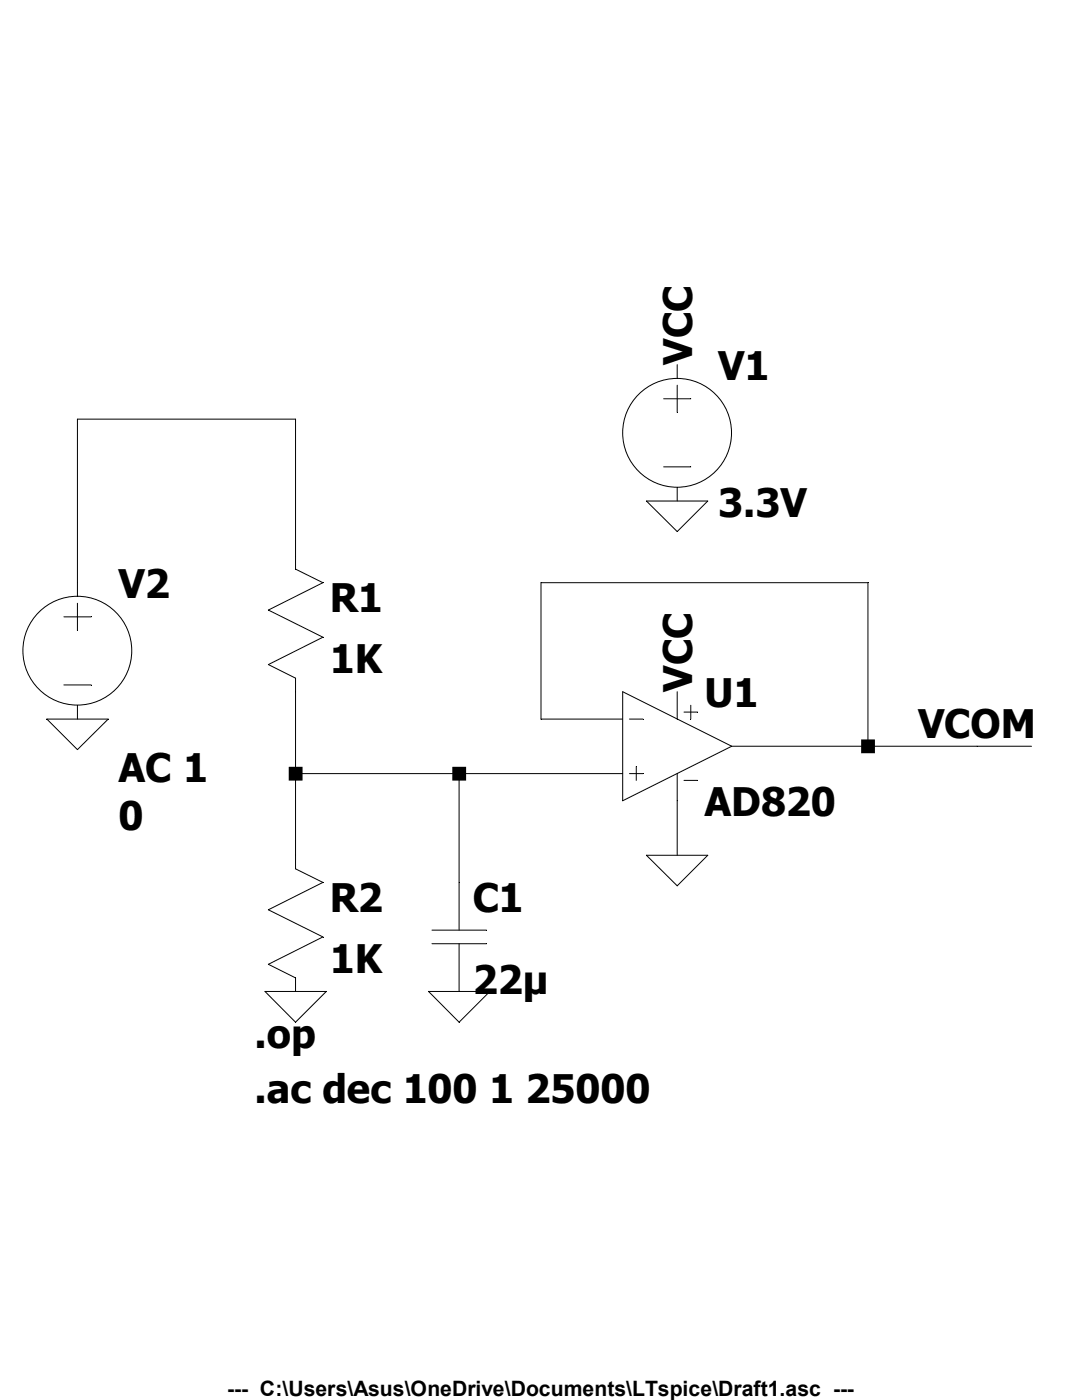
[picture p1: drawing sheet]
<svg xmlns="http://www.w3.org/2000/svg" width="216mm" height="279mm" viewBox="0 0 216 279" stroke-linecap="round" stroke-linejoin="round" font-family="sans-serif">
<g fill="none" stroke="#000" stroke-width=".2">
<path d="M132.4 79.6h5.4M135.1 72.8v2.7M135.1 76.9v5.4M129 100h12.2l-6.1 6.1zM132.4 93.2h5.4M135.1 97.3v2.7M15.5 119v-35.3h43.5v29.9l5.4 2.7-10.8 5.5 10.8 5.4-10.8 5.4 5.4 2.7v38.1l5.4 2.7-10.8 5.5 10.8 5.4-10.8 5.4 5.4 2.8v2.7M12.7 123.1h5.5M12.7 136.7h5.5M15.5 120.4v5.4M124.2 138l21.8 10.9-21.8 10.9zM135.1 138v5.5"/>
<path d="M9.4 143.5h12.2l-6.1 6.1zM15.5 140.8v2.7M59 154.4h65.2M91.6 154.4v31.2M124.2 143.5h-16.3v-27.2h65.3v32.6M125.6 143.5h2.7M125.6 154.4h2.7M127 153v2.7M135.1 154.4v16.3M136.5 142.1h2.7M136.5 155.7h2.7M137.8 140.8v2.7"/>
<path d="M146 148.9h59.8M129 170.7h12.2l-6.1 6.1zM52.9 197.9h12.2l-6.1 6.1zM85.5 197.9h12.2l-6.1 6.1zM86.2 185.6h10.9M86.2 188.3h10.9M91.6 188.3v9.6"/>
<circle cx="135.1" cy="86.4" r="10.9"/>
<circle cx="15.4" cy="129.9" r="10.9"/>
</g>
<g fill="#000">
<path d="M90.3 153h2.7v2.8h-2.7zM171.8 147.6h2.8v2.7h-2.8z" fill-rule="evenodd"/>
<path d="M57.6 153h2.8v2.8h-2.8z" fill-rule="evenodd"/>
</g>
<g font-size="7.9">
<text x="138.1" y="72.8" transform="rotate(-90 138.1 72.8)">VCC</text>
<text x="138.1" y="138" transform="rotate(-90 138.1 138)">VCC</text>
</g>
<g font-size="7.8">
<text x="143.3" y="75.9">V1</text>
<text x="143.3" y="103.1">3.3V</text>
<text x="23.6" y="119.4">V2</text>
<text x="65.8" y="122.1">R1</text>
<text x="65.8" y="134.4">1K</text>
<text x="140.5" y="141.2">U1</text>
<text x="183.2" y="147.3">VCOM</text>
<text x="23.6" y="156.1">AC 1</text>
<text x="23.6" y="165.7">0</text>
<text x="140.5" y="162.9">AD820</text>
<text x="65.8" y="182">R2</text>
<text x="94.3" y="182">C1</text>
<text x="65.8" y="194.2">1K</text>
<text x="94.3" y="198.3">22µ</text>
<text x="50.8" y="209.2">.op</text>
<text x="50.8" y="220">.ac dec 100 1 25000</text>
</g>
<text font-size="4.2" x="45.3" y="278.7">--- C:\Users\Asus\OneDrive\Documents\LTspice\Draft1.asc ---</text>
</svg>
